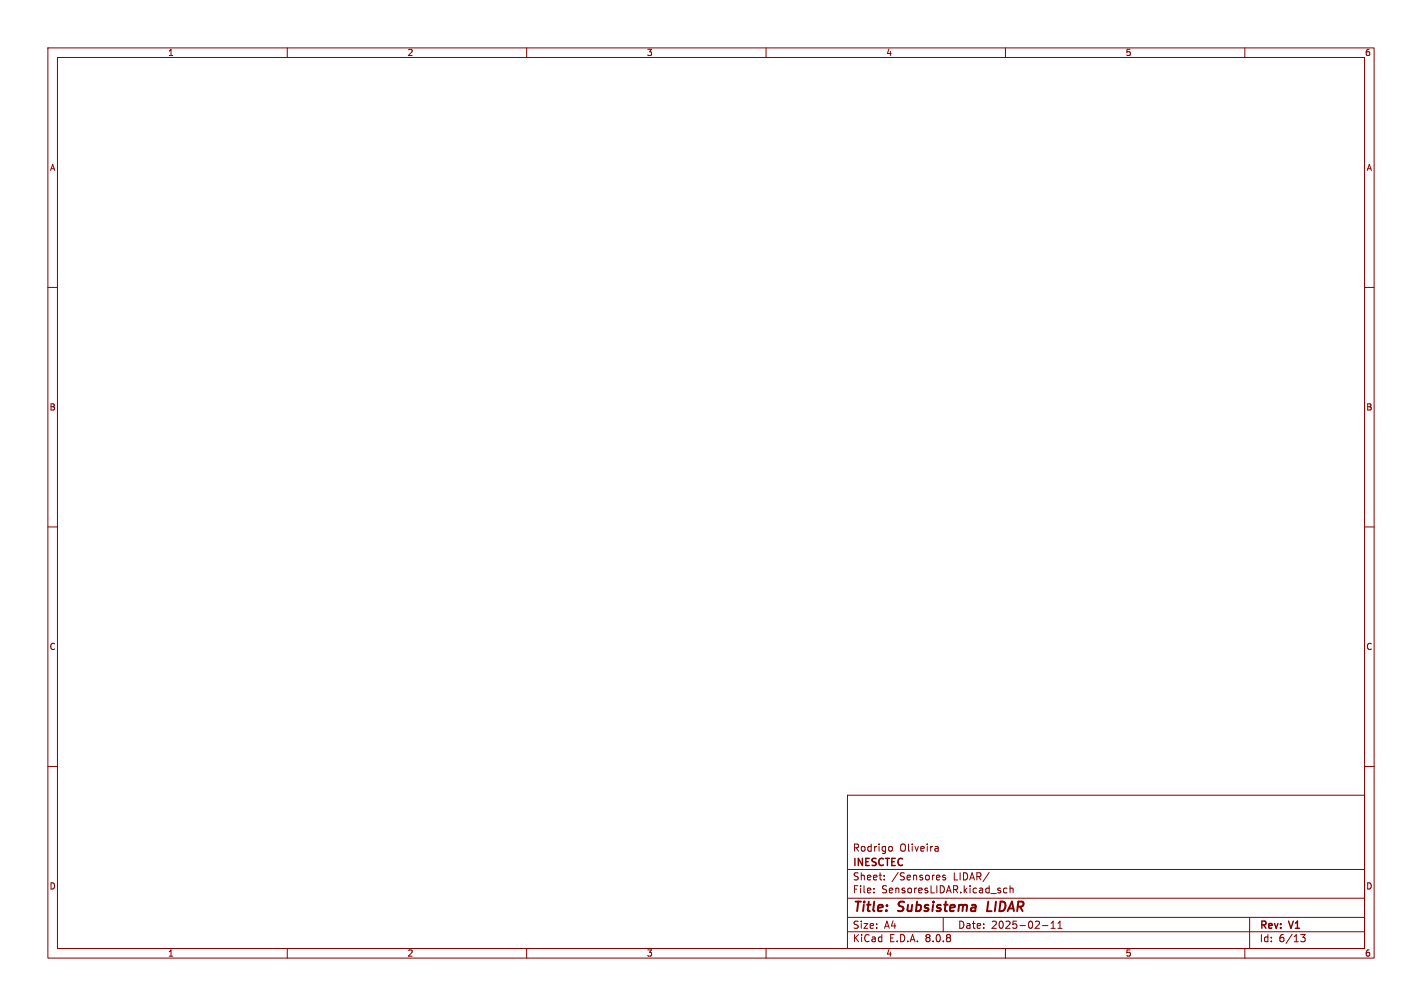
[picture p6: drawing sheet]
<svg xmlns="http://www.w3.org/2000/svg" width="297mm" height="210mm" viewBox="0 0 297 210" stroke-linecap="round" stroke-linejoin="round" font-family="sans-serif">
<g fill="none" stroke="#840000" stroke-width=".21">
<path d="M10 10h277v190h-277zM12 12h273v186h-273zM60 10v2M110 10v2M160 10v2M210 10v2M260 10v2M10 60h2M285 60h2M10 110h2M285 110h2M10 160h2"/>
<path d="M177 166h108v32h-108zM185.9 176.7l.3 .1 .2 .2-.1 .6-.4 .1M195.5 176.7h.2l.3 .2v.8M196 177.6l-.5 .1M196 177.1h-.5M285 160h2M60 198v2M110 198v2M160 198v2M177 194.5h108M177 191.5h108M177 187.5h108"/>
<path d="M177 181.5h108M182.5 186.3v.1M182.5 185.5v.1M184.7 183.6v.1M184.7 182.8v.1M196.2 182.8l.1 .3-.7 .1M197 191.5v3M197.5 182.8l-.4-.1-.2 .2 .1 .2 .5 .2v.3h-.6M210 198v2M210.3 185.5l-.4-.1-.3 .3 .1 .6h.6M211 185.5l.2-.1 .3 .1 .1 .9M211 184.9v1.5"/>
<path d="M217.7 193.2h1.2M219.5 193.8h.9M219.5 192.7l.5-.4v1.5M221 193.8h.8M221 192.7l.4-.4v1.5M260 198v2M261 191.5v6.5M271.7 195.1h.9l-.5 .6 .4 .1v.7l-.2 .1-.6-.1"/>
</g>
<path d="M206.4 188.2l-.2 2h.9" fill="none" stroke="#840000" stroke-width=".4"/>
<g font-size="2.8" fill="#840000">
<text x="178" y="190.9">Title:</text>
<text x="187.7" y="190.9">Subsistema</text>
<text x="207" y="190.9">LIDAR</text>
</g>
<g font-size="2.1" fill="#840000">
<text x="178" y="178">Rodrigo</text>
<text x="187.9" y="178">Oliveira</text>
<text x="178" y="184">Sheet:</text>
<text x="178" y="181.2">INESCTEC</text>
<text x="186.2" y="184">/Sensores</text>
<text x="199.2" y="184">LIDAR/</text>
<text x="178" y="186.7">File:</text>
<text x="184.1" y="186.7">SensoresLIDAR.kicad_sch</text>
<text x="178" y="196.9">KiCad</text>
<text x="178" y="194.1">Size:</text>
<text x="184.7" y="194.1">A4</text>
<text x="185.7" y="196.9">E.D.A.</text>
<text x="193.3" y="196.9">8.0.8</text>
<text x="200" y="194.1">Date:</text>
<text x="207" y="194.1">2025-02-11</text>
<text x="263" y="194.3">Rev:</text>
<text x="263" y="196.9">Id:</text>
<text x="267.1" y="196.9">6/13</text>
<text x="269.4" y="194.3">V1</text>
</g>
<g font-size="1.8" fill="#840000">
<text x="35" y="11.9">1</text>
<text x="85" y="11.9">2</text>
<text x="135" y="11.9">3</text>
<text x="185" y="11.9">4</text>
<text x="235" y="11.9">5</text>
<text x="285" y="11.9">6</text>
<text x="10.3" y="35.9">A</text>
<text x="285.3" y="35.9">A</text>
<text x="10.3" y="85.9">B</text>
<text x="285.3" y="85.9">B</text>
<text x="10.3" y="135.9">C</text>
<text x="285.3" y="135.9">C</text>
<text x="10.3" y="185.9">D</text>
<text x="285.3" y="185.9">D</text>
<text x="35" y="199.9">1</text>
<text x="85" y="199.9">2</text>
<text x="135" y="199.9">3</text>
<text x="185" y="199.9">4</text>
<text x="235" y="199.9">5</text>
<text x="285" y="199.9">6</text>
</g>
</svg>
